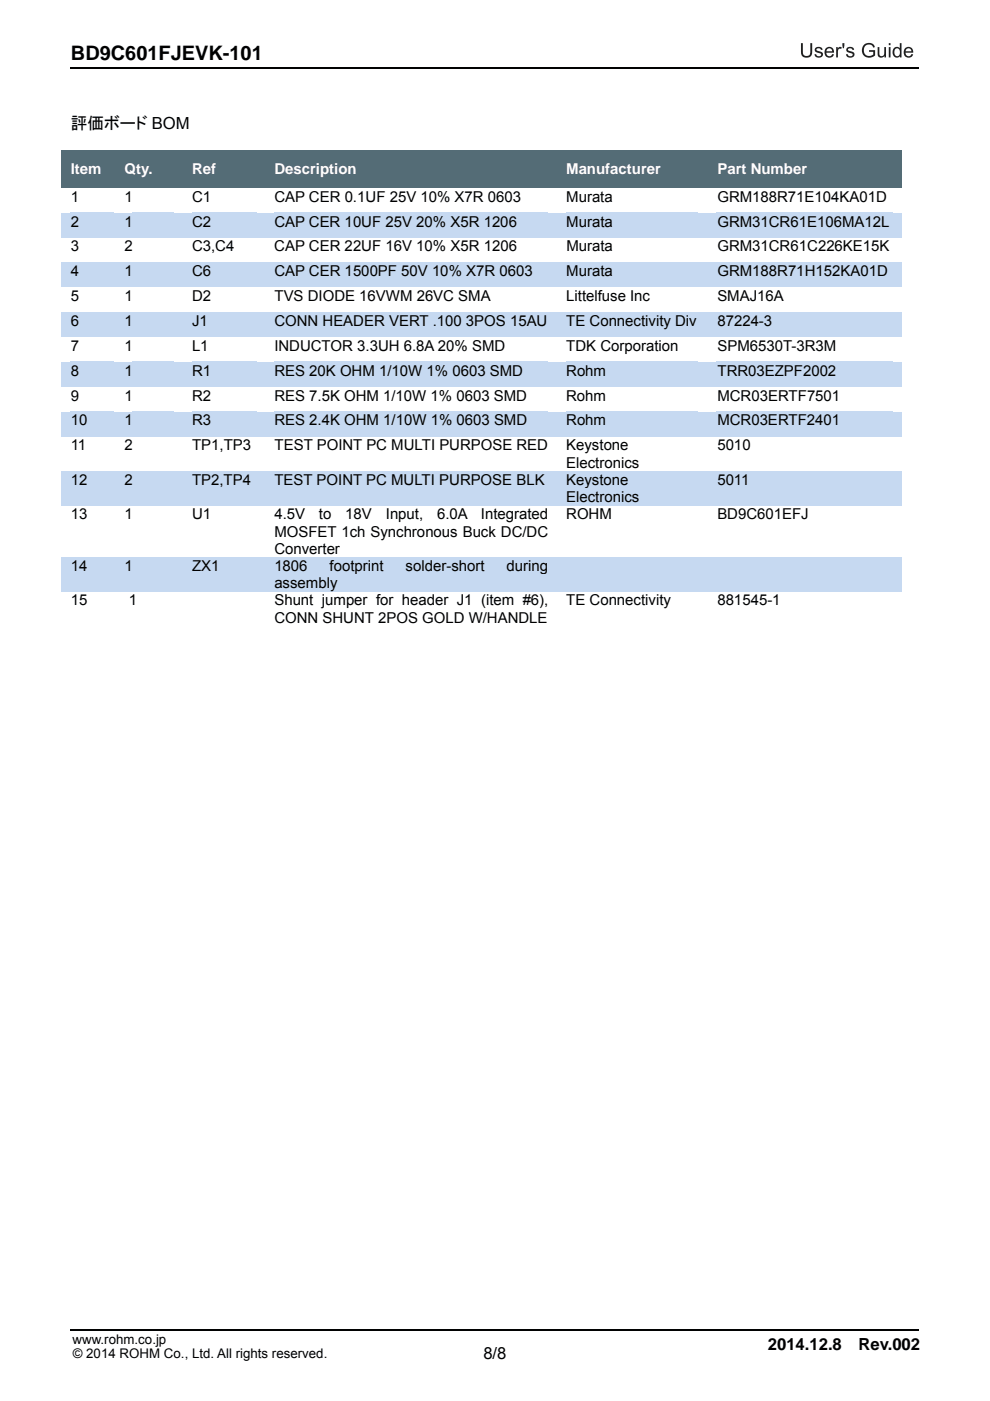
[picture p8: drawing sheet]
<svg xmlns="http://www.w3.org/2000/svg" width="210mm" height="297mm" viewBox="0 0 210 297" stroke-linecap="round" stroke-linejoin="round" font-family="sans-serif">
<path d="M14.9 282h179.9" fill="none" stroke="#010202" stroke-width=".32"/>
<path d="M14.9 14.4h179.9" fill="none" stroke="#010202" stroke-width=".34"/>
<g fill="#231f20">
<path d="M169.9 9.1h.4v1.8a.81 .81 0 0 0 .8 1 .81 .81 0 0 0 .8-1v-1.8h.4v1.8a1.2 1.2 0 0 1-1.2 1.3 1.2 1.2 0 0 1-1.2-1.3z"/>
<path d="M172.9 10.2l.3-.2a.92 .92 0 0 1 1.3 .5l-.4 .1a.43 .43 0 0 0-.5-.4 .43 .43 0 0 0-.3 .5l.2 .1a.94 .94 0 0 1 1 .9 .97 .97 0 0 1-.9 .5 .97 .97 0 0 1-.9-.7h.4a.49 .49 0 0 0 .5 .5 .49 .49 0 0 0 .5-.6 1.36 1.36 0 0 1-1.3-.8z"/>
<path d="M177.4 10h.3v.3l.2-.3h.5l.1 .1-.1 .3a.49 .49 0 0 0-.6 .1 .49 .49 0 0 0-.1 .5v1.2h-.3z"/>
<path d="M178.7 9.1h.4l-.1 1.1h-.2z"/>
<path d="M179.6 10.2l.2-.2a.92 .92 0 0 1 1.4 .5l-.4 .1a.43 .43 0 0 0-.5-.4 .43 .43 0 0 0-.4 .5l.2 .1a.94 .94 0 0 1 1.1 .9 .97 .97 0 0 1-.9 .5 .97 .97 0 0 1-.9-.7h.4a.49 .49 0 0 0 .5 .5 .49 .49 0 0 0 .5-.6 1.36 1.36 0 0 1-1.3-.8z"/>
<path d="M183.3 9.4a1.38 1.38 0 0 1 2.3 .6l-.4 .1a1.06 1.06 0 0 0-1.4-.6 1.06 1.06 0 0 0-.6 1.4 1.17 1.17 0 0 0 .8 .9 1.17 1.17 0 0 0 1.2-.2v-.6h-.9v-.4h1.3v1.2a1.64 1.64 0 0 1-2.4 0 1.64 1.64 0 0 1 .1-2.4z"/>
<path d="M186.1 10h.4v1.2a.55 .55 0 0 0 .6 .7 .55 .55 0 0 0 .5-.7v-1.2h.3v2.2h-.3v-.3a.78 .78 0 0 1-.9 .3 .78 .78 0 0 1-.6-.9z"/>
<path d="M175.5 10.4l-.2 .5h1.2a.61 .61 0 0 0-.3-.6 .61 .61 0 0 0-.7 .1zM175.2 10.2a1.02 1.02 0 0 1 1.2-.2 1.02 1.02 0 0 1 .5 1.2h-1.6a.64 .64 0 0 0 .4 .7 .64 .64 0 0 0 .8-.4h.4a1.09 1.09 0 0 1-1.6 .6 1.09 1.09 0 0 1-.3-1.6z"/>
<path d="M188.5 10h.4v2.2h-.4zM188.5 9.1h.4v.5h-.4z"/>
<path d="M189.9 10.4a.81 .81 0 0 0-.2 1 .81 .81 0 0 0 .9 .4 .82 .82 0 0 0 .3-1 .82 .82 0 0 0-.9-.5zM189.6 10.2a.82 .82 0 0 1 1.2 0v-1.1h.4v3.1h-.3v-.3a.98 .98 0 0 1-1.3 0 .98 .98 0 0 1-.2-1.2z"/>
<path d="M192.3 10.4l-.2 .5h1.2a.61 .61 0 0 0-.4-.6 .61 .61 0 0 0-.6 .1zM192 10.2a1.02 1.02 0 0 1 1.2-.2 1.02 1.02 0 0 1 .5 1.2h-1.6a.64 .64 0 0 0 .4 .7 .64 .64 0 0 0 .8-.4h.4a1.09 1.09 0 0 1-1.6 .6 1.09 1.09 0 0 1-.3-1.6z"/>
</g>
<g fill="#546c76">
<path d="M13.1 31.9h13v7.9h-13z"/>
<path d="M15 34h9.2v3.7h-9.2z"/>
<path d="M26.1 31.9h12.7v7.9h-12.7z"/>
<path d="M28 34h8.9v3.7h-8.9z"/>
<path d="M38.8 31.9h17.5v7.9h-17.5z"/>
<path d="M40.7 34h13.7v3.7h-13.7z"/>
<path d="M56.3 31.9h61.9v7.9h-61.9z"/>
<path d="M58.2 34h58.1v3.7h-58.1z"/>
<path d="M118.2 31.9h31.7v7.9h-31.7z"/>
<path d="M120.1 34h27.9v3.7h-27.9z"/>
<path d="M149.9 31.9h41.3v7.9h-41.3z"/>
<path d="M151.8 34h37.5v3.7h-37.5z"/>
</g>
<g fill="#c6d9f1">
<path d="M13.1 45.1h13v5.3h-13z"/>
<path d="M15 45.1h9.2v3.6h-9.2z"/>
<path d="M26.1 45.1h12.7v5.3h-12.7z"/>
<path d="M28 45.1h8.9v3.6h-8.9z"/>
<path d="M38.8 45.1h17.5v5.3h-17.5z"/>
<path d="M40.7 45.1h13.7v3.6h-13.7z"/>
<path d="M56.3 45.1h61.9v5.3h-61.9z"/>
<path d="M58.2 45.1h58.1v3.6h-58.1z"/>
<path d="M118.2 45.1h31.7v5.3h-31.7z"/>
<path d="M120.1 45.1h27.9v3.6h-27.9z"/>
<path d="M149.9 45.1h41.3v5.3h-41.3z"/>
<path d="M151.8 45.1h37.5v3.6h-37.5z"/>
<path d="M13.1 55.6h13v5.3h-13z"/>
<path d="M15 55.6h9.2v3.7h-9.2z"/>
<path d="M26.1 55.6h12.7v5.3h-12.7z"/>
<path d="M28 55.6h8.9v3.7h-8.9z"/>
<path d="M38.8 55.6h17.5v5.3h-17.5z"/>
<path d="M40.7 55.6h13.7v3.7h-13.7z"/>
<path d="M56.3 55.6h61.9v5.3h-61.9z"/>
<path d="M58.2 55.6h58.1v3.7h-58.1z"/>
<path d="M118.2 55.6h31.7v5.3h-31.7z"/>
<path d="M120.1 55.6h27.9v3.7h-27.9z"/>
<path d="M149.9 55.6h41.3v5.3h-41.3z"/>
<path d="M151.8 55.6h37.5v3.7h-37.5z"/>
<path d="M13.1 66.2h13v5.3h-13z"/>
<path d="M15 66.2h9.2v3.6h-9.2z"/>
<path d="M26.1 66.2h12.7v5.3h-12.7z"/>
<path d="M28 66.2h8.9v3.6h-8.9z"/>
<path d="M38.8 66.2h17.5v5.3h-17.5z"/>
<path d="M40.7 66.2h13.7v3.6h-13.7z"/>
<path d="M56.3 66.2h61.9v5.3h-61.9z"/>
<path d="M58.2 66.2h58.1v3.6h-58.1z"/>
<path d="M118.2 66.2h31.7v5.3h-31.7z"/>
<path d="M120.1 66.2h27.9v3.6h-27.9z"/>
<path d="M149.9 66.2h41.3v5.3h-41.3z"/>
<path d="M151.8 66.2h37.5v3.6h-37.5z"/>
</g>
<g fill="#fff">
<path d="M26.1 71.5h12.7v5.2h-12.7z"/>
<path d="M28 71.5h8.9v3.6h-8.9z"/>
<path d="M38.8 71.5h17.5v5.2h-17.5z"/>
<path d="M40.7 71.5h13.7v3.6h-13.7z"/>
<path d="M56.3 71.5h61.9v5.2h-61.9z"/>
<path d="M58.2 71.5h58.1v3.6h-58.1z"/>
<path d="M118.2 71.5h31.7v5.2h-31.7z"/>
<path d="M120.1 71.5h27.9v3.6h-27.9z"/>
<path d="M149.9 71.5h41.3v5.2h-41.3z"/>
<path d="M151.8 71.5h37.5v3.6h-37.5z"/>
</g>
<g fill="#c6d9f1">
<path d="M13.1 76.7h13v5.3h-13z"/>
<path d="M15 76.7h9.2v3.7h-9.2z"/>
<path d="M26.1 76.7h12.7v5.3h-12.7z"/>
<path d="M28 76.7h8.9v3.7h-8.9z"/>
<path d="M38.8 76.7h17.5v5.3h-17.5z"/>
<path d="M40.7 76.7h13.7v3.7h-13.7z"/>
<path d="M56.3 76.7h61.9v5.3h-61.9z"/>
<path d="M58.2 76.7h58.1v3.7h-58.1z"/>
<path d="M118.2 76.7h31.7v5.3h-31.7z"/>
<path d="M120.1 76.7h27.9v3.7h-27.9z"/>
<path d="M149.9 76.7h41.3v5.3h-41.3z"/>
<path d="M151.8 76.7h37.5v3.7h-37.5z"/>
<path d="M13.1 87.3h13v5.2h-13z"/>
<path d="M15 87.3h9.2v3.6h-9.2z"/>
<path d="M26.1 87.3h12.7v5.2h-12.7z"/>
<path d="M28 87.3h8.9v3.6h-8.9z"/>
<path d="M38.8 87.3h17.5v5.2h-17.5z"/>
<path d="M40.7 87.3h13.7v3.6h-13.7z"/>
<path d="M56.3 87.3h61.9v5.2h-61.9z"/>
<path d="M58.2 87.3h58.1v3.6h-58.1z"/>
<path d="M118.2 87.3h31.7v5.2h-31.7z"/>
<path d="M120.1 87.3h27.9v3.6h-27.9z"/>
<path d="M149.9 87.3h41.3v5.2h-41.3z"/>
<path d="M151.8 87.3h37.5v3.6h-37.5z"/>
<path d="M13.1 99.8h13v7.3h-13z"/>
<path d="M15 99.8h9.2v3.7h-9.2z"/>
<path d="M26.1 99.8h12.7v7.3h-12.7z"/>
<path d="M28 99.8h8.9v3.7h-8.9z"/>
<path d="M38.8 99.8h17.5v7.3h-17.5z"/>
<path d="M40.7 99.8h13.7v3.7h-13.7z"/>
<path d="M56.3 99.8h61.9v7.3h-61.9z"/>
<path d="M58.2 99.8h58.1v3.7h-58.1z"/>
<path d="M118.2 99.8h31.7v7.3h-31.7z"/>
<path d="M120.1 99.8h27.9v3.7h-27.9z"/>
<path d="M120.1 103.5h27.9v3.6h-27.9z"/>
<path d="M149.9 99.8h41.3v7.3h-41.3z"/>
<path d="M151.8 99.8h37.5v3.7h-37.5z"/>
<path d="M13.1 118.1h13v7.3h-13z"/>
<path d="M15 118.1h9.2v3.7h-9.2z"/>
<path d="M26.1 118.1h12.7v7.3h-12.7z"/>
<path d="M28 118.1h8.9v3.7h-8.9z"/>
<path d="M38.8 118.1h17.5v7.3h-17.5z"/>
<path d="M40.7 118.1h13.7v3.7h-13.7z"/>
<path d="M56.3 118.1h61.9v7.3h-61.9z"/>
<path d="M58.2 118.1h58.1v3.7h-58.1z"/>
<path d="M58.2 121.8h58.1v3.6h-58.1z"/>
<path d="M118.2 118.1h31.7v7.3h-31.7z"/>
<path d="M120.1 118.1h27.9v3.7h-27.9z"/>
<path d="M149.9 118.1h41.3v7.3h-41.3z"/>
<path d="M151.8 118.1h37.5v3.7h-37.5z"/>
</g>
<text font-size="4.2" x="15" y="12.7">BD9C601FJEVK-101</text>
<g font-size="3.5">
<text x="15" y="27.4">評価ボード BOM</text>
<text x="162.9" y="286.2">2014.12.8</text>
<text x="182.1" y="286.2">Rev.002</text>
<text x="102.5" y="288.2">8/8</text>
</g>
<g font-size="3.2" fill="#fff">
<text x="15" y="36.9">Item</text>
<text x="26.4" y="36.9">Qty.</text>
<text x="40.7" y="36.9">Ref</text>
<text x="58.2" y="36.9">Description</text>
<text x="120.1" y="36.9">Manufacturer</text>
<text x="152.2" y="36.9">Part Number</text>
</g>
<g font-size="3.2">
<text x="15" y="42.8">1</text>
<text x="26.4" y="42.8">1</text>
<text x="40.7" y="42.8">C1</text>
<text x="58.2" y="42.8">CAP CER 0.1UF 25V 10% X7R 0603</text>
<text x="120.1" y="42.8">Murata</text>
<text x="152.2" y="42.8">GRM188R71E104KA01D</text>
<text x="15" y="53.3">3</text>
<text x="15" y="48">2</text>
<text x="26.4" y="48">1</text>
<text x="26.4" y="53.3">2</text>
<text x="40.7" y="48">C2</text>
<text x="40.7" y="53.3">C3,C4</text>
<text x="58.2" y="53.3">CAP CER 22UF 16V 10% X5R 1206</text>
<text x="58.2" y="48">CAP CER 10UF 25V 20% X5R 1206</text>
<text x="120.1" y="48">Murata</text>
<text x="120.1" y="53.3">Murata</text>
<text x="152.2" y="48">GRM31CR61E106MA12L</text>
<text x="152.2" y="53.3">GRM31CR61C226KE15K</text>
<text x="15" y="58.6">4</text>
<text x="26.4" y="58.6">1</text>
<text x="40.7" y="58.6">C6</text>
<text x="58.2" y="58.6">CAP CER 1500PF 50V 10% X7R 0603</text>
<text x="120.1" y="58.6">Murata</text>
<text x="152.2" y="58.6">GRM188R71H152KA01D</text>
<text x="15" y="63.8">5</text>
<text x="26.4" y="63.8">1</text>
<text x="40.7" y="63.8">D2</text>
<text x="58.2" y="63.8">TVS DIODE 16VWM 26VC SMA</text>
<text x="120.1" y="63.8">Littelfuse Inc</text>
<text x="152.2" y="63.8">SMAJ16A</text>
<text x="15" y="69.1">6</text>
<text x="26.4" y="69.1">1</text>
<text x="40.7" y="69.1">J1</text>
<text x="58.2" y="69.1">CONN HEADER VERT .100 3POS 15AU</text>
<text x="120.1" y="69.1">TE Connectivity Div</text>
<text x="152.2" y="69.1">87224-3</text>
<text x="15" y="74.4">7</text>
<text x="26.4" y="74.4">1</text>
<text x="40.7" y="74.4">L1</text>
<text x="58.2" y="74.4">INDUCTOR 3.3UH 6.8A 20% SMD</text>
<text x="120.1" y="74.4">TDK Corporation</text>
<text x="152.2" y="74.4">SPM6530T-3R3M</text>
<text x="15" y="79.7">8</text>
<text x="26.4" y="79.7">1</text>
<text x="40.7" y="79.7">R1</text>
<text x="58.2" y="79.7">RES 20K OHM 1/10W 1% 0603 SMD</text>
<text x="120.1" y="79.7">Rohm</text>
<text x="152.2" y="79.7">TRR03EZPF2002</text>
<text x="15" y="84.9">9</text>
<text x="26.4" y="84.9">1</text>
<text x="40.7" y="84.9">R2</text>
<text x="58.2" y="84.9">RES 7.5K OHM 1/10W 1% 0603 SMD</text>
<text x="120.1" y="84.9">Rohm</text>
<text x="152.2" y="84.9">MCR03ERTF7501</text>
<text x="15" y="95.5">11</text>
<text x="15" y="90.2">10</text>
<text x="26.4" y="95.5">2</text>
<text x="26.4" y="90.2">1</text>
<text x="40.7" y="90.2">R3</text>
<text x="40.7" y="95.5">TP1,TP3</text>
<text x="58.2" y="90.2">RES 2.4K OHM 1/10W 1% 0603 SMD</text>
<text x="58.2" y="95.5">TEST POINT PC MULTI PURPOSE RED</text>
<text x="120.1" y="90.2">Rohm</text>
<text x="120.1" y="95.5">Keystone</text>
<text x="152.2" y="95.5">5010</text>
<text x="152.2" y="90.2">MCR03ERTF2401</text>
<text x="120.1" y="99.1">Electronics</text>
<text x="15" y="102.8">12</text>
<text x="26.4" y="102.8">2</text>
<text x="40.7" y="102.8">TP2,TP4</text>
<text x="58.2" y="102.8">TEST POINT PC MULTI PURPOSE BLK</text>
<text x="120.1" y="102.8">Keystone</text>
<text x="120.1" y="106.4">Electronics</text>
<text x="152.2" y="102.8">5011</text>
<text x="15" y="110.1">13</text>
<text x="26.4" y="110.1">1</text>
<text x="40.7" y="110.1">U1</text>
<text x="58.2" y="113.7">MOSFET 1ch Synchronous Buck DC/DC</text>
<text x="58.2" y="110.1">4.5V</text>
<text x="67.7" y="110.1">to</text>
<text x="73.2" y="110.1">18V</text>
<text x="81.8" y="110.1">Input,</text>
<text x="92.7" y="110.1">6.0A</text>
<text x="102" y="110.1">Integrated</text>
<text x="120.1" y="110.1">ROHM</text>
<text x="152.2" y="110.1">BD9C601EFJ</text>
<text x="58.2" y="117.4">Converter</text>
<text x="15" y="121.1">14</text>
<text x="26.4" y="121.1">1</text>
<text x="40.7" y="121.1">ZX1</text>
<text x="58.2" y="121.1">1806</text>
<text x="58.2" y="124.7">assembly</text>
<text x="69.9" y="121.1">footprint</text>
<text x="86" y="121.1">solder-short</text>
<text x="107.4" y="121.1">during</text>
<text x="15" y="128.4">15</text>
<text x="27.3" y="128.4">1</text>
<text x="58.2" y="132">CONN SHUNT 2POS GOLD W/HANDLE</text>
<text x="58.2" y="128.4">Shunt jumper for header J1 (item #6),</text>
<text x="120.1" y="128.4">TE Connectivity</text>
<text x="152.2" y="128.4">881545-1</text>
</g>
<g font-size="2.8">
<text x="15.4" y="284.9">www.rohm.co.jp</text>
<text x="15.4" y="287.9">© 2014 ROHM Co., Ltd. All rights reserved.</text>
</g>
</svg>
